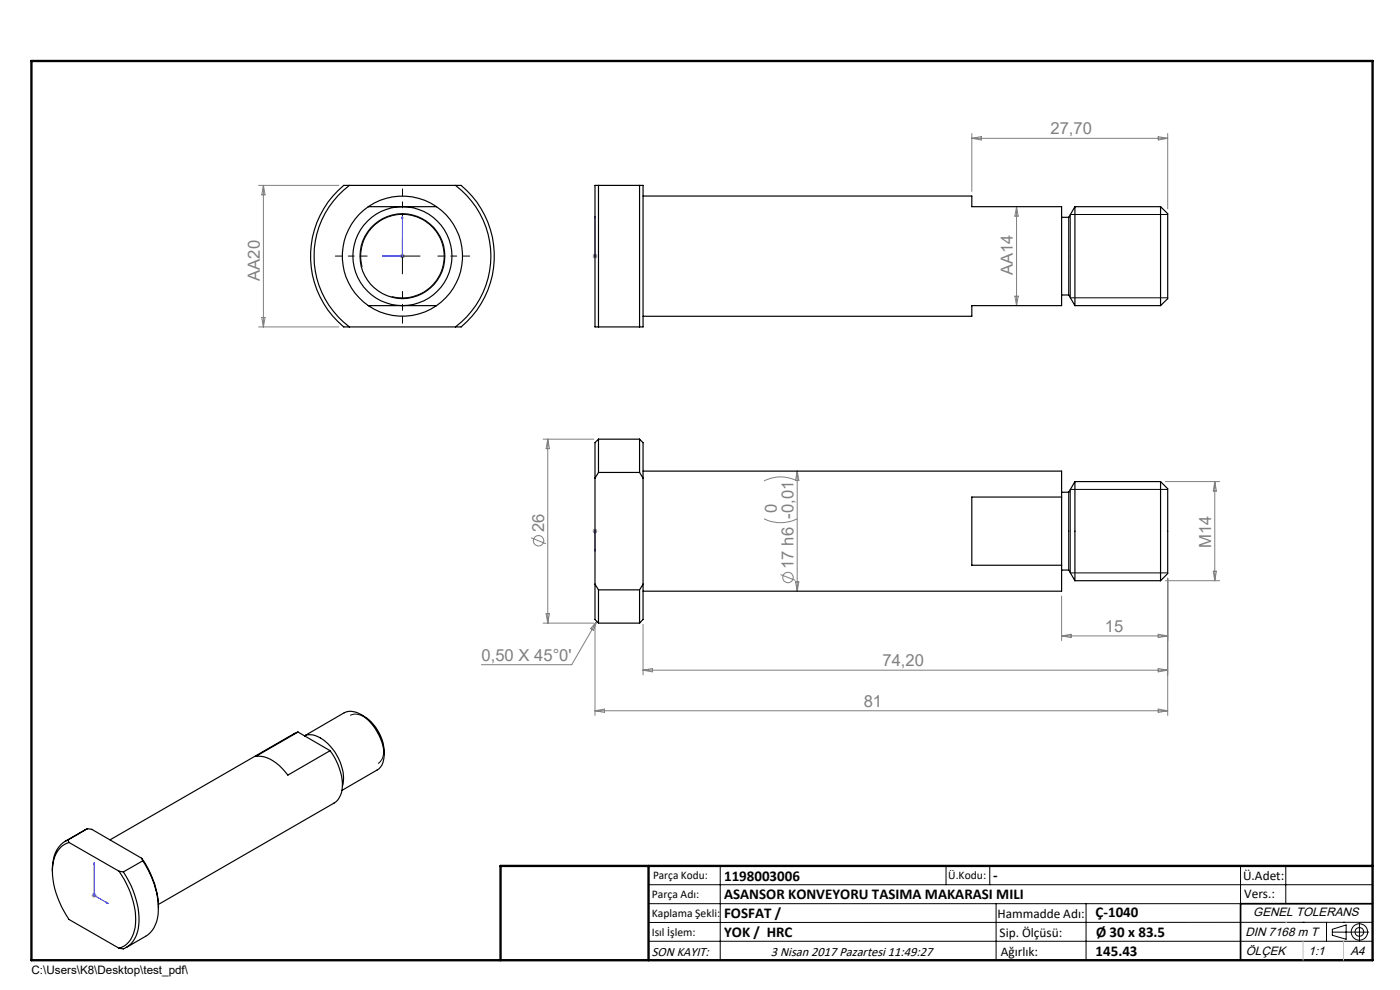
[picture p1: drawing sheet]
<svg xmlns="http://www.w3.org/2000/svg" width="297mm" height="210mm" viewBox="0 0 297 210" stroke-linecap="round" stroke-linejoin="round" font-family="sans-serif">
<g fill="none" stroke="#808080" stroke-width=".21">
<path d="M54.9 39.3h17M55.9 39.3v30M55.9 39.3l.3 2h-.7zM206.2 28.3v12.3M206.2 29.3h41.5M206.2 29.3l2-.3v.7zM245.7 29l2 .3-2 .4zM247.7 28.3v16M84.9 54.3h1M85 54l.7 .7M85.4 53.8v1M85.7 54l-.7 .7"/>
<path d="M125.7 54.3h1M125.9 54l.7 .7M126.2 53.8v1M126.6 54l-.7 .7M215.7 43.8v21M215.7 43.8l.3 2.1h-.7zM54.9 69.3h17M55.5 67.3h.7l-.3 2zM215.3 62.8h.7l-.3 2zM115.2 93.2h10.8M116.2 93.2v39M116.2 93.2l.4 2h-.7z"/>
<path d="M169.1 99.9v25.5M169.1 99.9l.4 2h-.7zM112.7 114.1l3.1 1.2M125.7 112.7h1M125.9 112.3l.7 .7M126.2 112.2v1M126.6 112.3l-.7 .7M162.1 110.1a8.1 8.1 0 0 0 7 0M162.1 102a7.8 7.8 0 0 1 7 0M247.2 102.2h11.5M257.7 102.2v21M257.7 102.2l.4 2h-.7z"/>
<path d="M115.2 132.2h10.8M115.9 130.2h.7l-.4 2zM126.2 132.4v19.4M126.6 131.8l-.7 1.9-.6-.4zM126.6 131.8l-5.3 9.2h-19.2M136.4 132.4v10.8M165.6 121.9l3.1 1.2M168.8 123.4h.7l-.4 2zM225.2 126.4v9.5M225.2 134.9h22.5M225.2 134.9l2-.4v.7zM245.7 134.5l2 .4-2 .3z"/>
<path d="M247.2 123.2h11.5M247.7 122.7v29.1M257.4 121.2h.7l-.4 2zM126.2 150.8h121.5M126.2 150.8l2-.4v.7zM136.4 142.2h111.3M136.4 142.2l2-.4v.7zM245.7 141.8l2 .4-2 .3zM245.7 150.4l2 .4-2 .3zM19.5 189.9h1M19.6 189.6l.7 .7M20 189.4v1"/>
<path d="M20.3 189.6l-.7 .7"/>
<circle cx="114.3" cy="114.7" r="1.11"/>
<circle cx="167.2" cy="122.5" r="1.12"/>
</g>
<g fill="none" stroke="#000" stroke-width=".21">
<path d="M76.8 56.6a8.8 8.8 0 0 1 7.8-11.1 8.8 8.8 0 0 1 9.6 9.6 8.8 8.8 0 0 1-11.1 7.8M81.6 54.3h7.5M85.4 50.6v7.5M247.7 45.5h-20.7v17.7h20.7M247.7 103.8h-20.7v17.7h20.7M74.3 151.8a2.99 2.99 0 0 1 3.3 .5 8.7 8.7 0 0 1 3.7 8.1l-.4 .8-.7 .8M137.6 187.7h153.6M137.6 191.7h153.6M137.6 199.7h153.6M152.8 183.7v20M200.7 183.7v4M210 183.7v4"/>
<path d="M211.3 191.7v12M230.4 191.7v12M263.2 183.7v20M272.8 183.7v8M276.4 195.6h.1M281.4 195.6v4.1M282.6 197.7h7.8M282.6 197.1l3-.9v3l-3-.8zM285 195.6h.1M288.4 195.8v3.8M291.2 195.6l-153.6 .1"/>
<circle cx="288.4" cy="197.7" r="1.74"/>
<circle cx="288.4" cy="197.7" r=".93"/>
</g>
<g fill="none" stroke="#00f" stroke-width=".21">
<path d="M81.1 54.3l.5-.1v.2zM85.4 45.9l.1 .4h-.2zM85.4 45.9v8.4h-4.3M126.2 54.2v.2zM126.2 45.9v.4v-.4M126.2 54.3h.1M126.2 45.9v8.4M126.2 116.9v-.4v.4M126.2 112.6v.2zM126.2 112.7h.1M126.2 112.7v4.2M20 183v.4l-.1-.1z"/>
<path d="M20 183v6.9l3 1.8M22.6 191.4l.4 .3-.4-.1z"/>
</g>
<path d="M77.9 54.3h-6.8M85.4 46.8v-6.7M92.9 54.3h6.7M85.4 61.8v6.8" fill="none" stroke="#000" stroke-width=".21" stroke-dasharray="15.2 1.3 1.3 1.3" stroke-dashoffset="13.8"/>
<path d="M106.2 203.7h185" fill="none" stroke="#000" stroke-width=".25"/>
<path d="M291.2 191.7h-28v12" fill="none" stroke="#000" stroke-width=".35"/>
<path d="M6.7 12.9h284.5v190.8h-284.5zM137.6 183.7v20M291.2 183.7h-185v20" fill="none" stroke="#000" stroke-width=".5"/>
<path d="M272.8 195.6h.1M276.4 199.7v4M285 199.7v4" fill="none" stroke="#c0c0c0" stroke-width=".21"/>
<g fill="#00f">
<path d="M126.2 116.5v.4zM126.2 112.6v.2z"/>
<path d="M126.2 54.2v.2zM126.2 45.9v.4z"/>
<path d="M81.1 54.3l.5 .1v-.2zM85.4 45.9l-.1 .4h.2z"/>
<path d="M22.6 191.4l.4 .3-.4-.1zM20 183v.4l-.1-.1z"/>
</g>
<g fill="none" stroke="#000" stroke-width=".25">
<path d="M74.1 39.3a18.8 18.8 0 0 0 0 30M96.6 39.3a18.8 18.8 0 0 1 0 30M126.2 39.3h10.2v30h-10.2zM127 39.3v30M135.7 39.3v30M71.7 40.4l1.2-1.1h24.9a19.5 19.5 0 0 1 0 30h-24.9a19.5 19.5 0 0 1-1.2-28.9zM78.1 43.8a12.7 12.7 0 0 0 0 21M78.1 43.8a12.8 12.8 0 0 1 14.5 0M78.1 43.8h14.5M92.6 43.8a12.7 12.7 0 0 1 0 21M136.4 41.6h69.8v2.2h19v21h-19v2.3h-69.8M225.2 46.1h1.5"/>
<path d="M226.7 46.1v16.5M228 43.8v21M228 43.8h18.2M228 43.8l-1.3 2.3M246.2 43.8l1.5 1.5v18.1l-1.5 1.4M246.2 43.8v21M78.1 64.8a12.8 12.8 0 0 0 14.5 0M78.1 64.8h14.5M225.2 62.6h1.5M226.7 62.6l1.3 2.2M228 64.8h18.2M127 93.2v7"/>
<path d="M127 93.2l-.8 .7v7.5M127 93.2h8.7M135.7 93.2l.7 .7v7.5M135.7 93.2v7M136.4 99.9h88.8v5.5M126.2 101.4v22.5M127 100.2l-.8 1.2M127 100.2h8.7M135.7 100.2l.7 1.2M136.4 101.4v22.5M225.2 119.9v5.5h-88.8M225.2 105.4h-19v14.5h19"/>
<path d="M225.2 104.4h1.5M225.2 105.4v14.5M226.7 104.4v16.5M228 102.2v21M228 102.2h18.2M228 102.2l-1.3 2.2M246.2 102.2l1.5 1.5v18l-1.5 1.5M246.2 102.2v21M126.2 123.9v7.5l.8 .8M126.2 123.9l.8 1.2M127 125.1v7.1M127 132.2h8.7"/>
<path d="M127 125.1h8.7M135.7 125.1v7.1M136.4 123.9v7.5l-.7 .8M136.4 123.9l-.7 1.2M225.2 120.9h1.5M226.7 120.9l1.3 2.3M228 123.2h18.2M63.2 155.3l-.8 .3-39 22.5M63.2 155.3l-9 5.2a7.1 7.1 0 0 1 6.3 3.2l.6 .7 8.9-5.2M63.2 155.3l6.8 3.9M70 159.2a11.7 11.7 0 0 1 2.5 8.9l-.3 .6a3.2 3.2 0 0 1-1.3 1.6l-37.3 21.6M76.5 151.5l-1.6-.6a2.79 2.79 0 0 0-1.9 .3l-8.4 4.9a4.7 4.7 0 0 1 5 1.7 9.9 9.9 0 0 1 3 9"/>
<path d="M76.5 151.5a10.9 10.9 0 0 1 5 9.3l-.1 .5a2.76 2.76 0 0 1-1.4 2l-7.5 4.4M76.5 151.5a9.4 9.4 0 0 1 5 8.6M14.4 178.2a5.6 5.6 0 0 0-3.2 4.9l-.1 1.7M14.4 178.2l.2 .5M14.6 178.7a5.4 5.4 0 0 0-3.5 5.3 18.4 18.4 0 0 0 3.5 11l10.7 6.1M14.6 178.7l10.7 6.1M18.6 175.8l-4.8 2.7M18.6 175.8l-4.2 2.4M18.6 175.8l.9 .1 10.6 6.2M25.3 184.8a16.8 16.8 0 0 1 3.2 12.6 4.8 4.8 0 0 1-3.2 3.7M25.3 184.8l.9 .2M26.2 185a17.9 17.9 0 0 1 3.1 12.1 5.4 5.4 0 0 1-3.1 4.2l-.9-.2"/>
<path d="M30.1 182.1a18.3 18.3 0 0 1 3.5 10.5M30.1 182.1l.2 .5M30.3 182.6a16.7 16.7 0 0 1 2.9 12.9 5.4 5.4 0 0 1-2.3 3.1l-4.1 2.4M30.3 182.6l-4.1 2.4"/>
<circle cx="85.4" cy="54.3" r="9"/>
<circle cx="85.4" cy="54.3" r="10.5"/>
</g>
<g font-size="3.5" fill="#808080">
<text x="222.9" y="28.5">27,70</text>
<text x="55.1" y="59.6" transform="rotate(-90 55.1 59.6)">AA20</text>
<text x="214.9" y="58.4" transform="rotate(-90 214.9 58.4)">AA14</text>
<text x="115.4" y="112.9" transform="rotate(-90 115.4 112.9)">26</text>
<text x="164.8" y="108.8" transform="rotate(-90 164.8 108.8)">0</text>
<text x="256.9" y="116.2" transform="rotate(-90 256.9 116.2)">M14</text>
<text x="168.4" y="120.7" transform="rotate(-90 168.4 120.7)">17 h6 -0,01</text>
<text x="234.4" y="134.1">15</text>
<text x="102.2" y="140.2">0,50 X 45°0'</text>
<text x="187.2" y="141.4">74,20</text>
<text x="183.2" y="149.9">81</text>
</g>
<g font-size="3.2">
<text x="153.6" y="186.8">1198003006</text>
<text x="153.6" y="190.8">ASANSOR KONVEYORU TASIMA MAKARASI MILI</text>
<text x="210.7" y="186.6">-</text>
<text x="153.6" y="194.8">FOSFAT /</text>
<text x="232.4" y="194.5">Ç-1040</text>
<text x="153.6" y="198.8">YOK / HRC</text>
<text x="232.4" y="202.8">145.43</text>
<text x="232.5" y="198.8">Ø 30 x 83.5</text>
</g>
<g font-size="2.8">
<text x="263.7" y="186.7">Ü.Adet:</text>
<text x="263.9" y="190.5">Vers.:</text>
<text x="211.6" y="194.8">Hammadde Adı:</text>
<text x="138.3" y="202.8">SON KAYIT:</text>
<text x="163.6" y="202.8">3 Nisan 2017 Pazartesi 11:49:27</text>
<text x="212.1" y="198.7">Sip. Ölçüsü:</text>
<text x="212.3" y="202.7">Ağırlık:</text>
</g>
<g font-size="2.6">
<text x="265.9" y="194.4">GENEL TOLERANS</text>
<text x="264.2" y="198.5">DIN 7168 m T</text>
<text x="264.3" y="202.6">ÖLÇEK</text>
<text x="277.6" y="202.6">1:1</text>
<text x="286.5" y="202.6">A4</text>
</g>
<g font-size="2.5">
<text x="138.3" y="190.5">Parça Adı:</text>
<text x="138.5" y="186.5">Parça Kodu:</text>
<text x="201.2" y="186.5">Ü.Kodu:</text>
<text x="138.3" y="194.5">Kaplama Şekli:</text>
<text x="138.3" y="198.6">Isıl İşlem:</text>
<text x="6.7" y="206.7">C:\Users\K8\Desktop\test_pdf\</text>
</g>
</svg>
